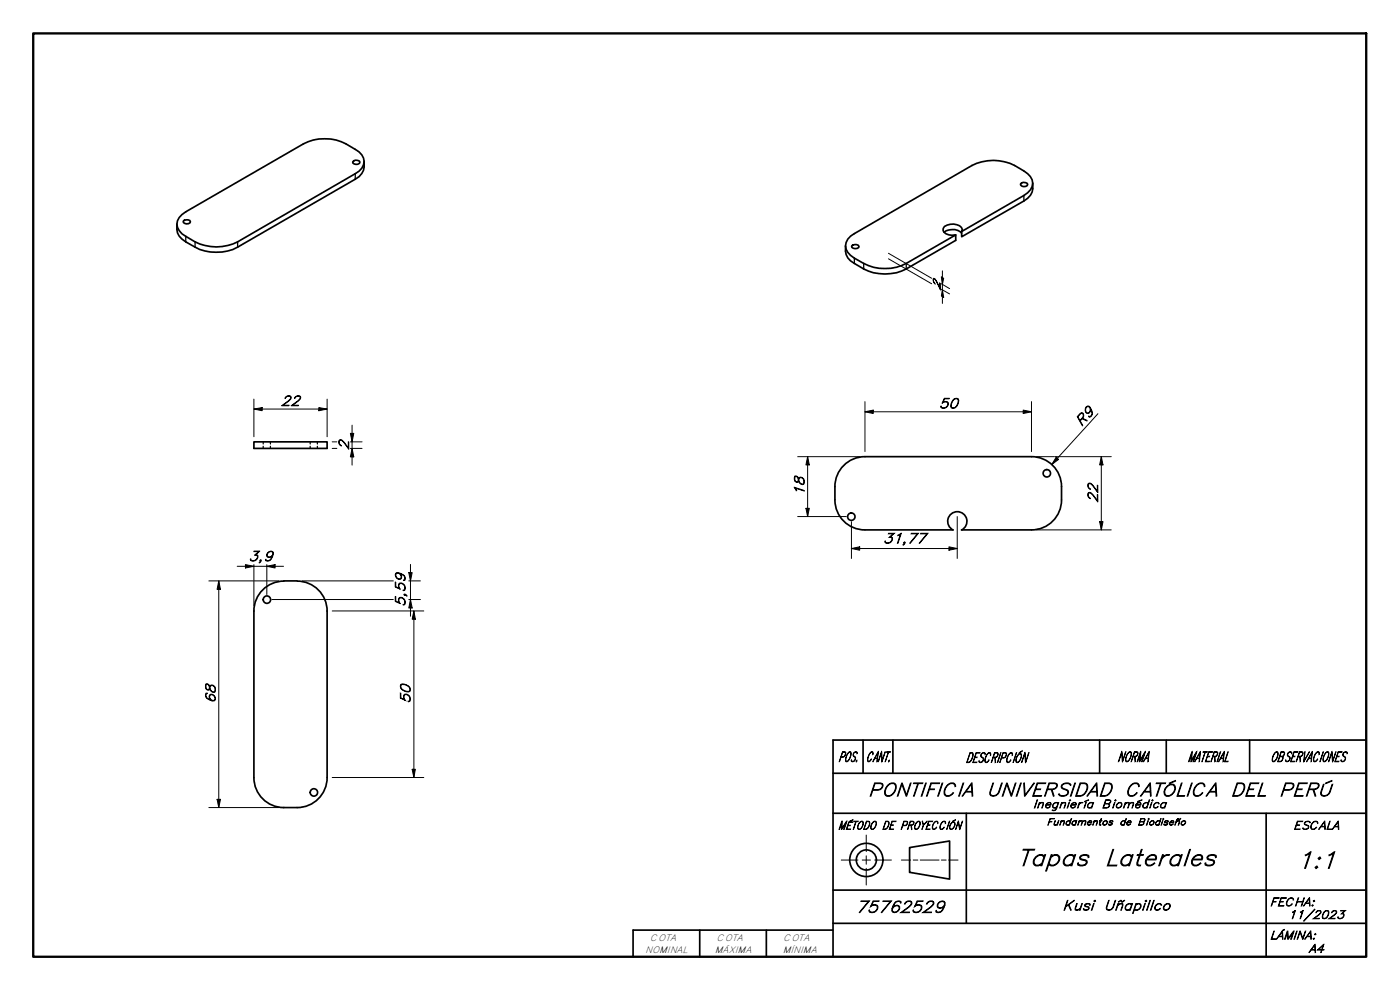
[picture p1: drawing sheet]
<svg xmlns="http://www.w3.org/2000/svg" width="420mm" height="297mm" viewBox="0 0 420 297" stroke-linecap="round" stroke-linejoin="round" font-family="sans-serif">
<!-- layer: Visible (ISO) -->
<g fill="none" stroke="#000" stroke-width=".51">
<path d="M105.9 48.6a1.32 1.32 0 0 1 2.1 0 1.16 1.16 0 0 1-1.1 .7 1.16 1.16 0 0 1-1-.7zM109.3 48.4a4.8 4.8 0 0 1-2.7 5.4l-35.3 20.4a14.7 14.7 0 0 1-15.5-1.6 4.8 4.8 0 0 1-2.7-5.4M306.6 54.9a1.4 1.4 0 0 1 1.8 .4 1.16 1.16 0 0 1-1.1 .7 1.16 1.16 0 0 1-1-.8zM309.9 55a4.8 4.8 0 0 1-2.6 5.3l-18.7 10.7v-1.5M54.6 64.4l36.5-21.2a14.6 14.6 0 0 1 15.5 1.6 3.8 3.8 0 0 1 2.7 3.7 3.8 3.8 0 0 1-2.7 3.6l-35.3 20.5a15 15 0 0 1-17.5-3.4 3.3 3.3 0 0 1 .8-4.8zM55 66.4a1.38 1.38 0 0 1 2.1 .1 1.18 1.18 0 0 1-1.1 .7 1.18 1.18 0 0 1-1-.8zM255.6 73.8a1.46 1.46 0 0 1 2.2 .2 1.23 1.23 0 0 1-1.1 .6 1.23 1.23 0 0 1-1.1-.8zM283.3 69.7a4.1 4.1 0 0 1 5.3 .3M288.6 69.5l18.7-10.8a4.2 4.2 0 0 0 2.5-4.7l-.6-1a15.1 15.1 0 0 0-17.5-3.4l-35.3 20.5a3.8 3.8 0 0 0-1.1 6.5 15.5 15.5 0 0 0 13.7 3.6l3-1.2 14.8-8.5v1.6l-14.8 8.6a15.1 15.1 0 0 1-17.6-3.3l-.5-1-.2-2.6M288.6 69.5l.2-.7a3.6 3.6 0 0 0-5.3-.9l-.4 .6a1.65 1.65 0 0 0 1.7 2h2M76.2 132.6h22v1.9h-22zM259.6 137a9 9 0 0 0-9 9 13.8 13.8 0 0 0 1.2 8.5 9 9 0 0 0 7.8 4.5"/>
<path d="M259.6 137h50a9 9 0 0 1 9 9 13.9 13.9 0 0 1-1.2 8.5 9 9 0 0 1-7.8 4.5h-21a2.89 2.89 0 0 0 1-4.4 2.89 2.89 0 0 0-4.5 0 2.89 2.89 0 0 0 .9 4.4h-26.4M85.2 174.3h4M85.2 174.4a9 9 0 0 0-9 8.9M89.2 174.4a9 9 0 0 1 9 8.9M76.2 183.3v50M98.2 183.3v50M76.2 233.3a9 9 0 0 0 9 9h4M98.2 233.3a9 9 0 0 1-9 9"/>
<circle cx="255.5" cy="155" r="1.11"/>
<circle cx="314.2" cy="142" r="1.11"/>
<circle cx="80.1" cy="179.9" r="1.11"/>
<circle cx="94.2" cy="237.8" r="1.11"/>
</g>
<!-- layer: Visible Narrow (ISO) -->
<path d="M106.6 52.1v1.7M307.3 58.7v1.6M55.8 70.9v1.7M58.5 72.6v1.6M71.3 72.6v1.6M256.4 77.5v1.5M259.2 79v1.7M272 79v1.7" fill="none" stroke="#000" stroke-width=".38"/>
<!-- layer: Hidden (ISO) -->
<path d="M79 132.6v.6M79 133.9v.6M81.2 132.6v.6M81.2 133.9v.6M93.1 132.6v.6M93.1 133.9v.6M95.2 132.6v.6M95.2 133.9v.6" fill="none" stroke="#000" stroke-width=".38"/>
<!-- layer: Border (ISO) -->
<path d="M10 10h400v277.1h-400z" fill="none" stroke="#000" stroke-width=".7"/>
<!-- layer: Title (ISO) -->
<g fill="none" stroke="#000" stroke-width=".51">
<path d="M250 232h160M259 222v10M268 222v10M330 222v10M350 222v10M375 222v10M410 222h-160v65.1M250 244h160M273 254.3l12-2v11.5l-12-2.1zM290 244v33M380 244v43.1M210 279.1v8"/>
<path d="M230 279.1v8M250 279.1h-60v8M250 277h160M250 267.1h160"/>
<circle cx="260" cy="258" r="5"/>
<circle cx="260" cy="258" r="3"/>
</g>
<path d="M252.5 258h5M258.8 258h2.4M260 250.6v4.9M260 256.8v2.5M262.5 258h5M270.5 258h2.8M274.1 258h1.4M276.2 258h5.6M282.5 258h1.5M284.7 258h2.8M260 260.5v5" fill="none" stroke="#000" stroke-width=".3"/>
<!-- layer: Dimension (ISO) -->
<g fill="none" stroke="#000" stroke-width=".3">
<path d="M266.6 77.6l13 7.5M266.6 76l13 7.5M282.5 83.1l.7 .4-.4 1.8zM282.5 86.8l2.5 1.4M282.5 85.1l2.5 1.5M282.8 87l.4 2.2-.7-.4zM282.8 81.3v9.7M76.2 119.7v11.3M98.2 119.7v11.3M76.2 122.7l2.5-.4v.9zM76.2 122.7h22M95.7 122.3l2.5 .4-2.5 .5z"/>
<path d="M99.7 134.5h1.4M99.7 132.6h1.4M105.2 130h1l-.5 2.6zM105.2 134.5h3.4M105.2 132.6h3.4M105.7 134.5l.5 2.6h-1zM105.7 127.6v12M239.4 137h18.7M242.4 137l.5 2.5h-1zM242.4 137v18M259.6 123.6l2.5-.6v1.1zM259.6 123.6h50"/>
<path d="M259.6 120.5v15M307.1 123l2.5 .6-2.5 .5zM309.6 120.5v15M311.1 137h5.3M316.6 137h16.9M317 137.1l.7 .7-2 1.6zM329.5 124.1l-13.8 15.3M330.5 137l.5 2.5h-1zM330.5 137v22M239.4 155h14.6M241.9 152.5h1l-.5 2.5zM255.5 156.5v11.1"/>
<path d="M287.3 155v12.6M311.1 159h22.4M330 156.5h1l-.5 2.5zM62.7 174.3h21M65.7 174.3l.5 2.5h-1zM65.7 174.3v68M71.2 169.9h13.9M73.7 169.4l2.5 .5-2.5 .5zM76.2 169.4v12.4M80.1 169.9l2.4-.5v1zM80.1 169.4v9M81.6 179.9h36.4"/>
<path d="M90.7 174.3h27.3M122.7 171.8h1l-.5 2.5zM122.7 174.3h3.5M122.7 179.9h3.5M123.2 179.9l.5 2.5h-1zM123.2 169.3v15.6M255.5 164.6l2.5-.5v1zM255.5 164.6h31.8M284.8 164.1l2.5 .5-2.5 .5zM99.7 183.3h27.5M124.2 183.3l.5 2.5h-1zM124.2 183.3v50"/>
<path d="M65.2 239.8h1l-.5 2.5zM99.7 233.3h27.5M123.7 230.8h1l-.5 2.5zM62.7 242.3h21"/>
</g>
<g fill="#000">
<path d="M282.5 83.1l.7 .4-.4 1.8zM282.8 87l.4 2.2-.7-.4zM76.2 122.7l2.5-.4v.9zM95.7 122.3l2.5 .4-2.5 .5zM105.2 130h1l-.5 2.6zM105.7 134.5l.5 2.6h-1zM242.4 137l.5 2.5h-1zM259.6 123.6l2.5-.6v1.1zM307.1 123l2.5 .6-2.5 .5zM317 137.1l.7 .7-2 1.6zM330.5 137l.5 2.5h-1zM241.9 152.5h1l-.5 2.5z"/>
<path d="M330 156.5h1l-.5 2.5zM65.7 174.3l.5 2.5h-1zM73.7 169.4l2.5 .5-2.5 .5zM80.1 169.9l2.4-.5v1zM122.7 171.8h1l-.5 2.5zM255.5 164.6l2.5-.5v1zM284.8 164.1l2.5 .5-2.5 .5zM123.2 179.9l.5 2.5h-1zM124.2 183.3l.5 2.5h-1zM65.2 239.8h1l-.5 2.5zM123.7 230.8h1l-.5 2.5z"/>
</g>
<g font-size="7">
<text x="305.2" y="259.8">Tapas Laterales</text>
<text x="389.1" y="260.5">1:1</text>
</g>
<g font-size="5.6">
<text x="260.5" y="238.9">PONTIFICIA UNIVERSIDAD CATÓLICA</text>
<text x="369.3" y="238.9">DEL PERÚ</text>
</g>
<text font-size="5" x="256.8" y="273.8">75762529</text>
<g font-size="4.2">
<text x="84.3" y="121.7">22</text>
<text x="281.7" y="122.5">50</text>
<text x="324.5" y="128.1" transform="rotate(-48 324.5 128.1)">R9</text>
<text x="104.6" y="135.1" transform="rotate(-90 104.6 135.1)">2</text>
<text x="241.4" y="148.8" transform="rotate(-90 241.4 148.8)">18</text>
<text x="329.4" y="150.9" transform="rotate(-90 329.4 150.9)">22</text>
<text x="265" y="163">31,77</text>
<text x="74.5" y="168.3">3,9</text>
<text x="121.6" y="182.1" transform="rotate(-90 121.6 182.1)">5,59</text>
<text x="64.6" y="211.1" transform="rotate(-90 64.6 211.1)">68</text>
<text x="123.1" y="211.1" transform="rotate(-90 123.1 211.1)">50</text>
<text x="251.6" y="228.5">POS.</text>
<text x="259.8" y="228.5">CANT.</text>
<text x="289.8" y="228.8">DESCRIPCIÓN</text>
<text x="335.3" y="228.5">NORMA</text>
<text x="356.4" y="228.5">MATERIAL</text>
<text x="381.3" y="228.5">OBSERVACIONES</text>
<text x="318.8" y="273.1">Kusi</text>
<text x="331.2" y="273.1">Uñapillco</text>
</g>
<text font-size="3.8" x="282.1" y="87" transform="rotate(-90 282.1 87)">2</text>
<g font-size="3.5">
<text x="310" y="242.4">Inegniería</text>
<text x="330.6" y="242.4">Biomédica</text>
<text x="251.5" y="248.8">MÉTODO DE PROYECCIÓN</text>
<text x="388.1" y="248.8">ESCALA</text>
<text x="381.1" y="271.8">FECHA:</text>
<text x="386.6" y="275.6">11/2023</text>
<text x="381.1" y="281.8">LÁMINA:</text>
<text x="392.7" y="285.8">A4</text>
</g>
<g font-size="2.8">
<text x="314.1" y="247.6">Fundamentos</text>
<text x="335.9" y="247.6">de Biodiseño</text>
<text x="193.6" y="285.9">NOMINAL</text>
<text x="195.1" y="282.2">COTA</text>
<text x="214.6" y="285.9">MÁXIMA</text>
<text x="215.1" y="282.2">COTA</text>
<text x="234.9" y="285.9">MÍNIMA</text>
<text x="235.1" y="282.2">COTA</text>
</g>
</svg>
